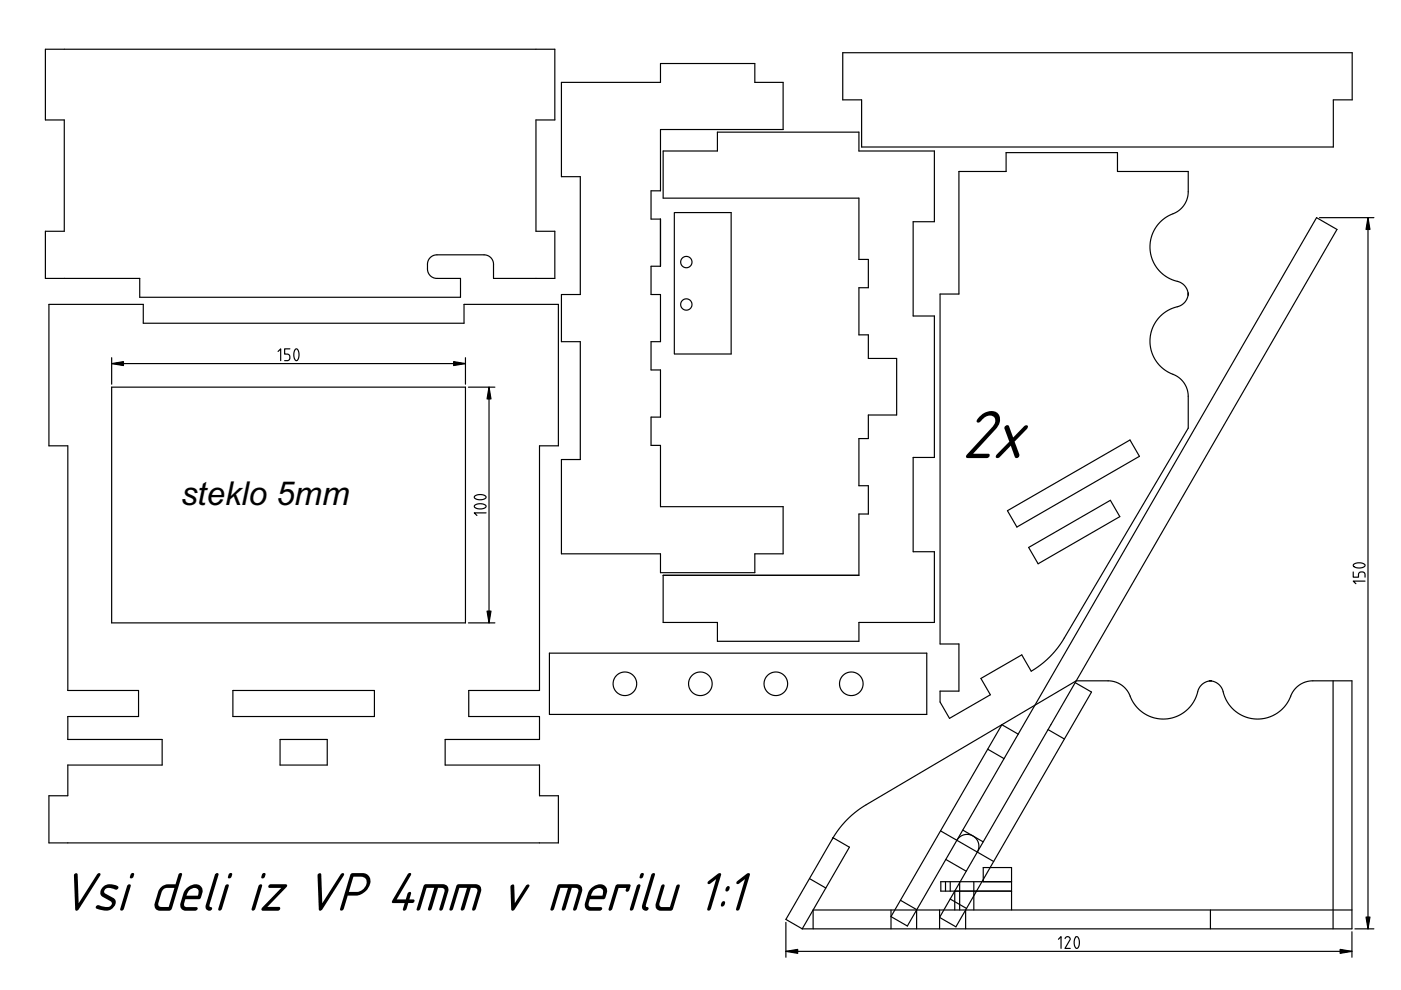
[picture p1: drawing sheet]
<svg xmlns="http://www.w3.org/2000/svg" width="297mm" height="210mm" viewBox="0 0 297 210" stroke-linecap="round" stroke-linejoin="round" font-family="sans-serif">
<g fill="none" stroke="#000" stroke-width=".25">
<path d="M9.6 10.4h108v15h-4v23.6h4v10h-13v-3.1l-.1-.6-.7-.9-1.2-.4h-10.1l-.9 .3-.7 .7-.3 .9 .1 1.5 .3 .8 .6 .6 .9 .2h5.1v4h-68v-4h-20v-10h4v-23.6h-4zM119 17.5h21v-4h20v4h6v10h-26v13h-2v6h2v10h-2v5.9h2v10h-2v6h2v10h-2v6h2v13h26v10h-6v4h-20v-4h-21v-20h4v-25h-4v-10h4v-24.9h-4zM178.7 11.2h108v10h-4v10h-100v-10h-4zM140.6 32h11.5v-4h30v4h16v15h-4.5v20h4.5v30h-4.5v20h4.5v15h-16v4h-30v-4h-11.5v-10h41.5v-13h2v-6h-2v-10h2v-5h6v-12h-6v-5h-2v-10h2v-6h-2v-13h-41.5zM203.3 36.4h10v-4h23.6v4h15v4.7l-.5 1.8-.6 .9-.8 .8-2.9 1.6-1.6 1.5-.7 1-.6 1.2-.4 2.4 .1 1.3 .3 1.2 1.2 2.2 1 1 1 .8 1.2 .5 1.5 .5 .8 .5 .8 1 .2 1.3v-.5l-.3 1.3-.8 1.1-3.3 1.4-1 .7-.9 .9-.8 1.1-.5 1.2-.4 1.2-.1 1.3 .4 2.5 .5 1.1 .7 1.1 1.7 1.5 3 1.7 .8 .8 .6 1 .4 1.8v7l-26.4 44.7-1.6 2.4-2.5 2.4-2.8 2-2-3.5-8.6 5 2 3.5-8.7 5-2-3.5v-2.3h4v-10h-4v-74.2h4zM143 45.1v30M143.1 45.1h11.9v30h-11.9M279.8 46.1h11.5M290 46.1v150.8M10.4 64.5h20v4h68v-4h20v30h-4v51.9h-15v5.5h15v4.9h-20v5.4h20v6.5h4v10h-108v-10h4v-6.5h20v-5.4h-20v-4.9h15v-5.5h-15v-51.9h-4zM23.7 75.8v5.7M23.7 77.1h75"/>
<path d="M59 74.5l.5-.5v2.5M61.5 74h-1.2v1.1h.6a.71 .71 0 0 1 .6 .7 .71 .71 0 0 1-.6 .7h-.6M62.6 74.1l.3-.1a1.68 1.68 0 0 1-.1 2.5 1.85 1.85 0 0 1-.2-2.4zM98.7 75.8v5.7M23.7 82.1h75v50h-75zM99.3 82.1h5.6M103.7 82.1v50M100.7 107.1a1.7 1.7 0 0 1 2.4 .3 1.68 1.68 0 0 1-2.5-.1zM100.7 105.2a1.7 1.7 0 0 1 2.4 .2 1.68 1.68 0 0 1-2.5 0zM103.1 108.7h-2.5l.5 .6M213.6 108.3l26-15 2 3.5-26 14.9zM218.1 116.1l17.3-10 2 3.4-17.3 10z"/>
<path d="M287 119.7a1.7 1.7 0 0 1 2.4 .2 1.68 1.68 0 0 1-2.5 0zM99.3 132.1h5.6M116.5 138.5h80v13h-80zM286.9 121.3v1.1h1.1v-.6a.71 .71 0 0 1 .7-.5 .71 .71 0 0 1 .7 .5v.6M289.4 123.2h-2.5l.6 .6M49.4 146.4h30v5.5h-30zM59.4 156.8h10v5.4h-10zM209.4 158.8l3.5 2M212.4 153.7l3.5 2-23.5 40.6-3.5-2zM222.2 154.7l3.5 2M228 144.7l3.4 2-28.7 49.8-3.5-2 84.3-145.9-4.4-2.5-63.2 109.6M282.6 144.4v52.5"/>
<path d="M176.6 177.6l-.1 .2 1.4-2 1.5-1.9 1.7-1.5 1.9-1.4 45.2-26.6h7l1.7 .4 1.1 .6 .8 .8 1.6 3 1.6 1.6 2.2 1.2 1.2 .4 1.2 .1 1.3-.2 1.3-.3 1.2-.5 1-.8 1-.9 .7-1 1.4-3.3 1-.8 1.4-.3h-.5l1.2 .2 1.1 .8 .5 .7 .5 1.6 .5 1.2 .8 1 1 .9 1 .7 1.2 .5 2.5 .5 2.4-.5 2.2-1.2 1.5-1.6 1.7-3.1 .9-.8 1-.6 1.8-.3h8.4v52.5h-116.5M176.6 177.6l-10 17.3 3.5 2M176.6 177.6l3.5 2-10 17.3M199.4 176.2l11.3 6.5M202.9 178.2l.6-.8 .9-.4 1-.1 .9 .3 .7 .7 .5 .8v1l-.3 1M204.1 176l4.4 2.5M166.6 195.6v7.4M171.6 186.3l3.5 2M188.9 192.9v4M190.9 190.9l3.5 2M194.3 192.9v4M199.2 192.9v4"/>
<path d="M200.5 186.9v2M200.5 182.2l4.4 2.5M201.5 190.6l3.4 2M201.5 186.9v2M202.4 188.9v4M203.5 186.9v6M204.7 192.9v4M206.5 186.9v6M208.5 186.9v-3h6v9M214.5 186.9h-15v2h15M224.4 199.1l.6-.5v2.5M225.8 199a.54 .54 0 0 1 .7-.4 .54 .54 0 0 1 .4 .6l-1.1 1.9h1.1"/>
<path d="M228.1 198.7l.2-.1a1.68 1.68 0 0 1 0 2.5 1.85 1.85 0 0 1-.2-2.4zM256.6 192.9v4M286.6 197.6v5.4M286.6 192.9h-114.2v4M287.3 196.9h4M166.6 201.7h120"/>
<circle cx="145.5" cy="55.6" r="1.2"/>
<circle cx="145.5" cy="64.6" r="1.2"/>
<circle cx="132.5" cy="145" r="2.5"/>
<circle cx="148.5" cy="145" r="2.5"/>
<circle cx="164.5" cy="145" r="2.5"/>
<circle cx="180.5" cy="145" r="2.5"/>
</g>
<path d="M290 46.1l.5 2.5h-.9zM23.7 77.1l2.5-.4v.8zM96.2 76.7l2.5 .4-2.5 .4zM103.7 82.1l.4 2.5h-.8zM103.3 129.6h.8l-.4 2.5zM289.6 194.4h.9l-.5 2.5zM166.6 201.7l2.5-.4v.8zM284.1 201.3l2.5 .4-2.5 .4z" fill="#000"/>
<path d="M290 46.1l.5 2.5h-.9zM23.7 77.1l2.5-.4v.8zM96.2 76.7l2.5 .4-2.5 .4zM103.7 82.1l.4 2.5h-.8zM103.3 129.6h.8l-.4 2.5zM289.6 194.4h.9l-.5 2.5zM166.6 201.7l2.5-.4v.8zM284.1 201.3l2.5 .4-2.5 .4z" fill="#000" stroke="#000" stroke-width=".25"/>
<text font-size="14.1" x="204" y="97.1">2x</text>
<text font-size="11.3" x="12.9" y="193.1">Vsi deli iz VP 4mm v merilu 1:1</text>
<text font-size="7" x="38.4" y="107.1">steklo 5mm</text>
</svg>
